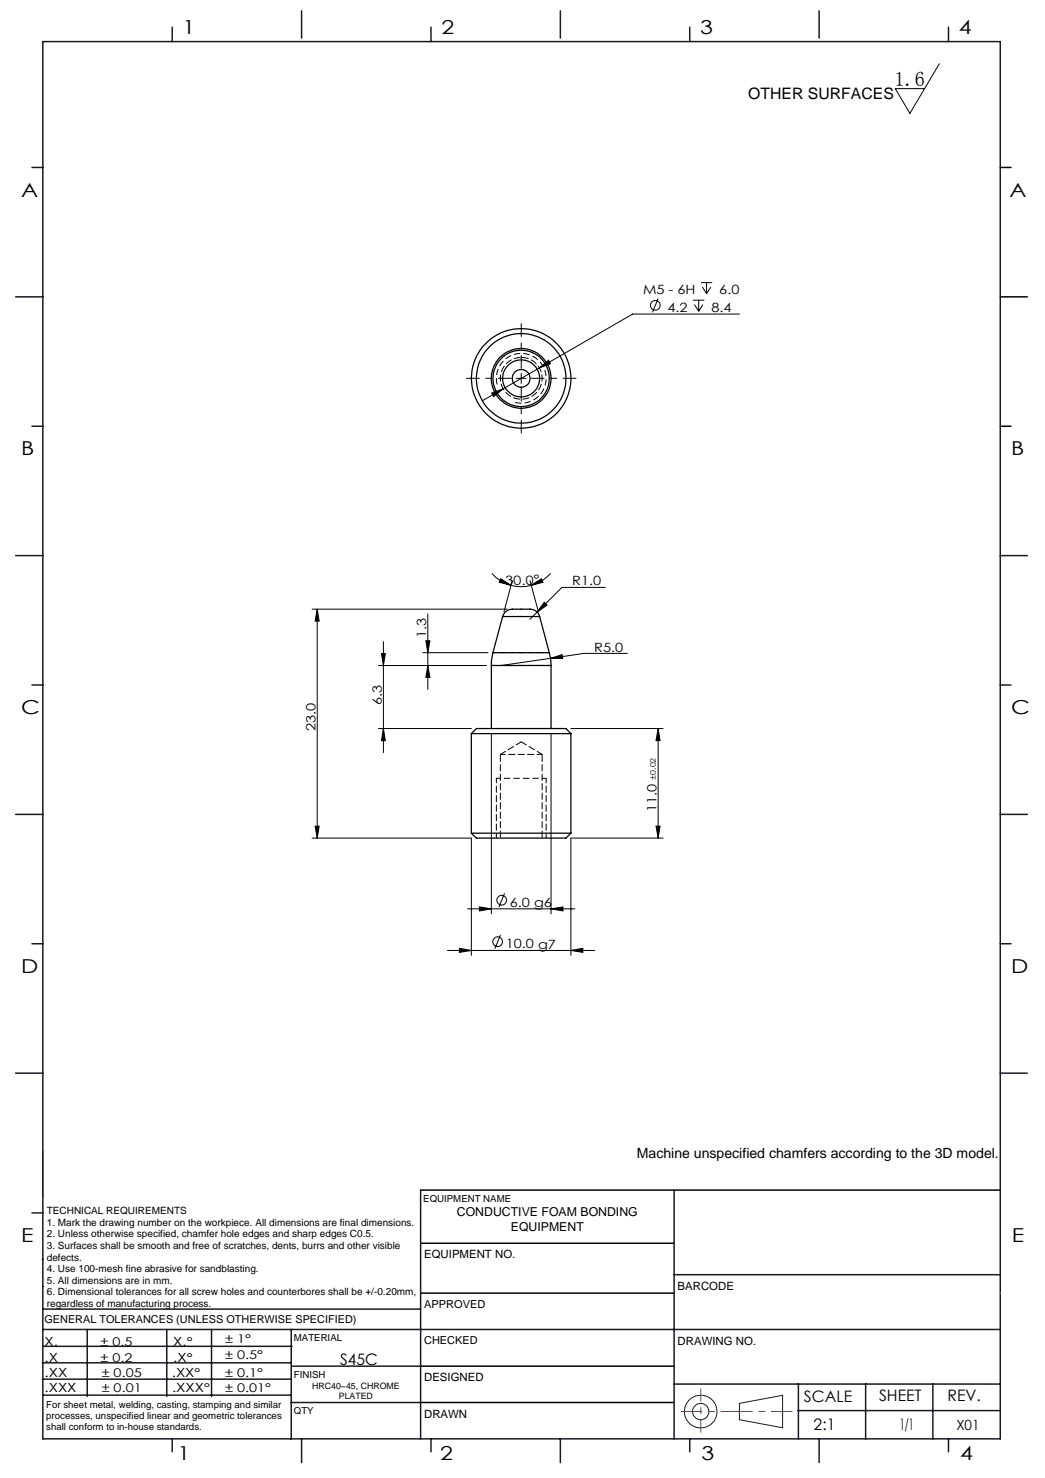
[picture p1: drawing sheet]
<svg xmlns="http://www.w3.org/2000/svg" width="210mm" height="297mm" viewBox="0 0 210 297" stroke-linecap="round" stroke-linejoin="round" font-family="sans-serif">
<g fill="none" stroke="#000" stroke-width=".2">
<path d="M188.8 12.8l-6 10-2.9-5h5.9M132.3 60l-1.2 2.8M140.9 56.8h2.2M141.1 57.7l.9 1.3M142 56.8v2.2M142.8 57.7l-.8 1.3M98.8 79l2.3-.9-1.9 1.6zM101.1 78.1l-4.2 2.4M103.7 76h2M104.7 75v2M108.4 73.9l1.8-1.5 .4 .7zM108.4 73.9l-7.3 4.2"/>
<path d="M139.3 60.3h2.2M139.6 61.2l.8 1.3M140.4 60.3v2.2M141.3 61.2l-.9 1.3M148.6 63.1h-21.5l-18.7 10.8M98.8 115.2a7.5 7.5 0 0 0 3.9 2.4M100.6 116.3l2.1 1.3-2.4-.6zM102.7 117.6a7.4 7.4 0 0 0 4.1 0M102.9 116.7l-1.6 6.2M106.5 116.7l1.7 6.2M106.8 117.6l2-1.3 .3 .7zM110.6 115.2a7.9 7.9 0 0 1-3.8 2.4"/>
<path d="M121.6 118h-8.7l-4.9 5M62.7 122.4h39.3M63.7 122.4l.4 2.4h-.8zM63.7 122.4v46M76.1 133.7h21.6M76.7 131.3h.7l-.4 2.4zM77 128.9v22.3M85 131.2h13.1M85.6 128.8h.8l-.4 2.4zM86 133.7l.4 2.4h-.8zM86 123.4v15.1M108 123l-1.5 1.4"/>
<path d="M109.4 121l.5 .6-1.9 1.4zM110.6 132.3l2.4-.8 .1 .8zM126.1 131.3h-8.8l-16.6 2.4M76.1 146.4h18.6M77 146.4l.4 2.4h-.7zM98.7 147.4v36.3M110.7 147.4v36.3M114.7 146.4h18.5M132.3 146.4l.3 2.4h-.8zM132.3 146.4v22M62.7 168.4h32v23.6M63.3 166h.8l-.4 2.4z"/>
<path d="M101.4 179.5l-1.1 2.8M131.8 166h.8l-.3 2.4zM133.2 168.4h-18.5v23.6M89.9 191h29.6M92.3 190.6l2.4 .4-2.4 .4zM93.9 182.6h21.6M96.3 182.2l2.4 .4-2.4 .5zM100.6 187.9l-1.2 2.7M110.7 182.6l2.4-.4v.9zM114.7 191l2.4-.4v.8z"/>
<circle cx="131.7" cy="61.4" r=".97"/>
<circle cx="100" cy="189.2" r=".99"/>
<circle cx="100.8" cy="180.9" r=".98"/>
</g>
<path d="M99.8 156.4h10" fill="none" stroke="#000" stroke-width=".2" stroke-dasharray="1.3 .6" stroke-dashoffset=".4" stroke-linecap="butt"/>
<path d="M103.5 80.8a5 5 0 0 0 6.2-4.3 5 5 0 0 0-5.4-5.5 5 5 0 0 0-4.4 6.3" fill="none" stroke="#000" stroke-width=".2" stroke-dasharray="1.3 .6" stroke-dashoffset="-.1" stroke-linecap="butt"/>
<g fill="none" stroke="#191924" stroke-width=".2">
<path d="M8.6 231.2v9.4M148.6 282l8.7-1.6v6.5l-8.7-1.6z"/>
<circle cx="140.8" cy="283.7" r="3.3"/>
<circle cx="140.8" cy="283.7" r="1.64"/>
</g>
<path d="M98.8 133.7h12M99.8 156.4v12M109.8 168.4v-12" fill="none" stroke="#000" stroke-width=".2" stroke-dasharray="1.3 .6" stroke-dashoffset=".3"/>
<path d="M99.8 156.4h.1" fill="none" stroke="#000" stroke-width=".2" stroke-dasharray="1.3 .6"/>
<path d="M102.8 76h-9M104.8 74v-9M104.8 78v9M106.8 76h9" fill="none" stroke="#000" stroke-width=".2" stroke-dasharray="15.2 1.3 1.3 1.3" stroke-dashoffset="12.6"/>
<path d="M201 33.7h2.2M201 59.7h5.4M201 85.7h2.2M84.5 239.1h116.5M84.6 259.9h50.9M84.6 249.8h50.9M84.6 274.5h50.9M84.5 281.8h51" fill="none" stroke="#000" stroke-width=".3"/>
<path d="M136.9 283.6h22.3" fill="none" stroke="#f00" stroke-width=".2" stroke-dasharray="6.3 1.3 1.3 1.3" stroke-dashoffset="2.2"/>
<path d="M140.8 287.8v-8.7" fill="none" stroke="#f00" stroke-width=".2" stroke-dasharray="6.3 1.3 1.3 1.3" stroke-dashoffset="3.9"/>
<g fill="none" stroke="#191924" stroke-width=".3">
<path d="M8.6 8.4h192.4v280.7h-192.4zM34.6 5.5v2.9M60.6 2.2v5.5M86.6 5.5v2.9M112.6 2.2v5.5M138.6 5.5v2.9M164.6 2.2v5.5M190.6 5.5v2.9M6.4 33.7h2.2M3.1 59.7h5.5M6.4 85.7h2.2M3.1 111.7h5.5"/>
<path d="M201 111.7h5.4M6.4 137.7h2.2M201 137.7h2.2M3.1 163.7h5.5M201 163.7h5.4M6.4 189.6h2.2M201 189.6h2.2M3.1 215.6h5.5M201 215.6h5.4M84.5 239.1v50M135.5 239.1v50M6.4 243.7h2.2"/>
<path d="M8.5 253.1h.1M8.6 258.5h.1M135.5 256.1h65.5M8.5 277.1h49.9M8.5 273.9h49.9M8.6 267.2h192.4M8.6 263.1h75.9M8.8 270.5h49.9M17.5 267.2v13.4M33.5 267.2v13.4M42.5 267.2v13.4M58.5 267.2v22"/>
<path d="M58.6 274.5h26M135.5 278.1h65.5M160.4 278v11.1M174 278v11.1M187.5 278v11.1M8.8 280.3h49.7M34.6 289.1v2.6M58.5 281.8h26M60.6 289.1v4.8M86.6 289.1v2.6M112.6 289.1v4.8M138.6 289.1v2.6"/>
<path d="M160.4 283.5h40.5M164.6 289.1v4.8M190.6 289.1v2.6"/>
</g>
<path d="M201 259.9h.1" fill="none" stroke="#c0c0c0" stroke-width=".2"/>
<g fill="#000">
<path d="M100.6 116.3l2.1 1.3-2.4-.6zM106.8 117.6l2-1.3 .3 .7z"/>
<path d="M110.6 132.3h2.5l-.1-.8zM109.4 121l-1.4 2 1.9-1.4zM98.8 79l.4 .7 1.9-1.6zM108.4 73.9l2.2-.8-.4-.7z"/>
<path d="M63.3 166h.8l-.4 2.4zM63.7 122.4l.4 2.4h-.8zM131.8 166h.8l-.3 2.4zM132.3 146.4l.3 2.4h-.8zM77 146.4l.4 2.4h-.7zM76.7 131.3h.7l-.4 2.4zM86 133.7l.4 2.4h-.8zM85.6 128.8h.8l-.4 2.4z"/>
<path d="M110.7 182.6l2.4-.4v.9zM96.3 182.2l2.4 .4-2.4 .5zM114.7 191l2.4-.4v.8zM92.3 190.6l2.4 .4-2.4 .4z"/>
</g>
<g fill="none" stroke="#000" stroke-width=".25">
<path d="M98.7 133.7h12M98.7 133.7v12.7M99.1 131.2l-.4 2.5M99.1 131.2h11.3M101 123.9a2.66 2.66 0 0 1 3.1-1.5h1.8a2.19 2.19 0 0 1 2.5 1.5M101 123.9h7.4M101 123.9l-1.9 7.3M108.4 123.9l2 7.3M110.4 131.2l.3 2.5M110.7 133.7v12.7M94.7 147.4h20M94.7 147.4l1-1h18l1 1"/>
<path d="M94.7 147.4v20M114.7 147.4v20M94.7 167.4l1 1h18l1-1M94.7 167.4h20"/>
<circle cx="104.7" cy="76" r="5.7"/>
<circle cx="104.7" cy="76" r="3.7"/>
<circle cx="104.7" cy="76" r="6"/>
<circle cx="104.7" cy="76" r="9"/>
<circle cx="104.7" cy="76" r="1.79"/>
<circle cx="104.7" cy="76" r="10"/>
</g>
<path d="M109 151.6h-8.4" fill="none" stroke="#000" stroke-width=".2" stroke-dasharray="1.3 .6" stroke-dashoffset=".2"/>
<path d="M100.6 151.6v16.8M109 168.4v-16.8" fill="none" stroke="#000" stroke-width=".2" stroke-dasharray="1.3 .6" stroke-dashoffset="-.1"/>
<path d="M104.8 149.1l-4.2 2.5M109 151.6l-4.2-2.5" fill="none" stroke="#000" stroke-width=".2" stroke-dasharray="1.3 .6" stroke-dashoffset=".1"/>
<path d="M101 123.9h7.5M110.4 131.1h-11.3" fill="none" stroke="#000" stroke-width=".2" stroke-dasharray="1.3 .6" stroke-dashoffset=".7"/>
<path d="M104.8 71.8a4.2 4.2 0 0 1 3.7 6.2 4.2 4.2 0 0 1-7.2 .4 4.2 4.2 0 0 1 3-6.6h.5" fill="none" stroke="#000" stroke-width=".2" stroke-dasharray="1.3 .6" stroke-dashoffset="-.2"/>
<text font-size="4.1" x="179.8" y="17.2">1.6</text>
<g font-size="3.9">
<text x="36.7" y="6.9">1</text>
<text x="88.7" y="6.9">2</text>
<text x="140.7" y="6.9">3</text>
<text x="192.7" y="6.9">4</text>
<text x="4.2" y="39.5">A</text>
<text x="202.9" y="39.5">A</text>
<text x="4.2" y="91.5">B</text>
<text x="203.2" y="91.5">B</text>
<text x="4.2" y="143.5">C</text>
<text x="203.2" y="143.5">C</text>
<text x="4.2" y="195.5">D</text>
<text x="203.2" y="195.5">D</text>
<text x="4.2" y="249.6">E</text>
<text x="203.3" y="249.6">E</text>
<text x="35.7" y="293.4">1</text>
<text x="88.4" y="293.4">2</text>
<text x="141" y="293.4">3</text>
<text x="193" y="293.4">4</text>
</g>
<g font-size="3.2">
<text x="150.4" y="20">OTHER SURFACES</text>
<text x="68.4" y="274.2">S45C</text>
<text x="161.6" y="281.7">SCALE</text>
<text x="176.7" y="281.5">SHEET</text>
<text x="190.4" y="281.5">REV.</text>
<text x="163.5" y="287.4">2:1</text>
<text x="180.8" y="287.4">1/1</text>
</g>
<g font-size="2.8">
<text x="128" y="232.7">Machine unspecified chamfers according to the 3D model.</text>
<text x="192.2" y="287.3">X01</text>
</g>
<g font-size="2.6">
<text x="129.2" y="59.2">M5 - 6H</text>
<text x="144.5" y="59.2">6.0</text>
<text x="134.1" y="62.7">4.2</text>
<text x="143" y="62.7">8.4</text>
<text x="101.6" y="117.6" transform="rotate(-2 101.6 117.6)">30.0°</text>
<text x="115" y="117.6">R1.0</text>
<text x="85.6" y="128.2" transform="rotate(-90 85.6 128.2)">1.3</text>
<text x="119.4" y="130.9">R5.0</text>
<text x="76.7" y="141.7" transform="rotate(-90 76.7 141.7)">6.3</text>
<text x="63.4" y="147" transform="rotate(-90 63.4 147)">23.0</text>
<text x="131.9" y="163.2" transform="rotate(-90 131.9 163.2)">11.0</text>
<text x="102.4" y="182.2">6.0 g6</text>
<text x="101.6" y="190.6">10.0 g7</text>
</g>
<g font-size="2.5">
<text x="91.8" y="244.4">CONDUCTIVE FOAM BONDING</text>
<text x="102.7" y="247.3">EQUIPMENT</text>
<text x="8.9" y="273.6">.X</text>
<text x="8.9" y="270.4">X.</text>
<text x="34.8" y="273.7">.X°</text>
<text x="34.8" y="270.5">X.°</text>
<text x="9" y="276.7">.XX</text>
<text x="9" y="279.7">.XXX</text>
<text x="34.5" y="276.7">.XX°</text>
<text x="34.6" y="279.8">.XXX°</text>
</g>
<g font-size="2.4">
<text x="45.2" y="270">± 1°</text>
<text x="20.2" y="270.4">± 0.5</text>
<text x="20.2" y="273.7">± 0.2</text>
<text x="45.2" y="273.2">± 0.5°</text>
<text x="20.4" y="279.7">± 0.01</text>
<text x="20.4" y="276.7">± 0.05</text>
<text x="45.2" y="276.7">± 0.1°</text>
<text x="45.2" y="279.7">± 0.01°</text>
</g>
<g font-size="2.3">
<text x="85.2" y="252.9">EQUIPMENT NO.</text>
<text x="136.2" y="259.2">BARCODE</text>
<text x="136.2" y="270.2">DRAWING NO.</text>
<text x="85.2" y="277.6">DESIGNED</text>
<text x="85.2" y="284.9">DRAWN</text>
</g>
<g font-size="2.2">
<text x="85.2" y="262.8">APPROVED</text>
<text x="8.9" y="265.9">GENERAL TOLERANCES (UNLESS OTHERWISE SPECIFIED)</text>
<text x="85.2" y="270.1">CHECKED</text>
</g>
<g font-size="2">
<text x="9.4" y="244">TECHNICAL REQUIREMENTS</text>
<text x="9.4" y="246.3">1. Mark the drawing number on the workpiece. All dimensions are final dimensions.</text>
<text x="9.4" y="248.6">2. Unless otherwise specified, chamfer hole edges and sharp edges C0.5.</text>
<text x="9.4" y="251">3. Surfaces shall be smooth and free of scratches, dents, burrs and other visible</text>
<text x="9.4" y="253.3">defects.</text>
<text x="9.4" y="255.6">4. Use 100-mesh fine abrasive for sandblasting.</text>
<text x="9.4" y="258">5. All dimensions are in mm.</text>
<text x="9.4" y="260.3">6. Dimensional tolerances for all screw holes and counterbores shall be +/-0.20mm,</text>
<text x="9.4" y="262.6">regardless of manufacturing process.</text>
</g>
<g font-size="1.9">
<text x="85.1" y="241.5">EQUIPMENT NAME</text>
<text x="59.1" y="269.5">MATERIAL</text>
<text x="59.1" y="276.9">FINISH</text>
<text x="9.3" y="282.9">For sheet metal, welding, casting, stamping and similar</text>
<text x="9.3" y="285.2">processes, unspecified linear and geometric tolerances</text>
<text x="9.3" y="287.4">shall conform to in-house standards.</text>
<text x="59.1" y="284.2">QTY</text>
</g>
<g font-size="1.8">
<text x="62.7" y="279">HRC40~45, CHROME</text>
<text x="68.1" y="281.1">PLATED</text>
</g>
<text font-size="1.5" x="131.8" y="156.7" transform="rotate(-90 131.8 156.7)">±0.02</text>
</svg>
